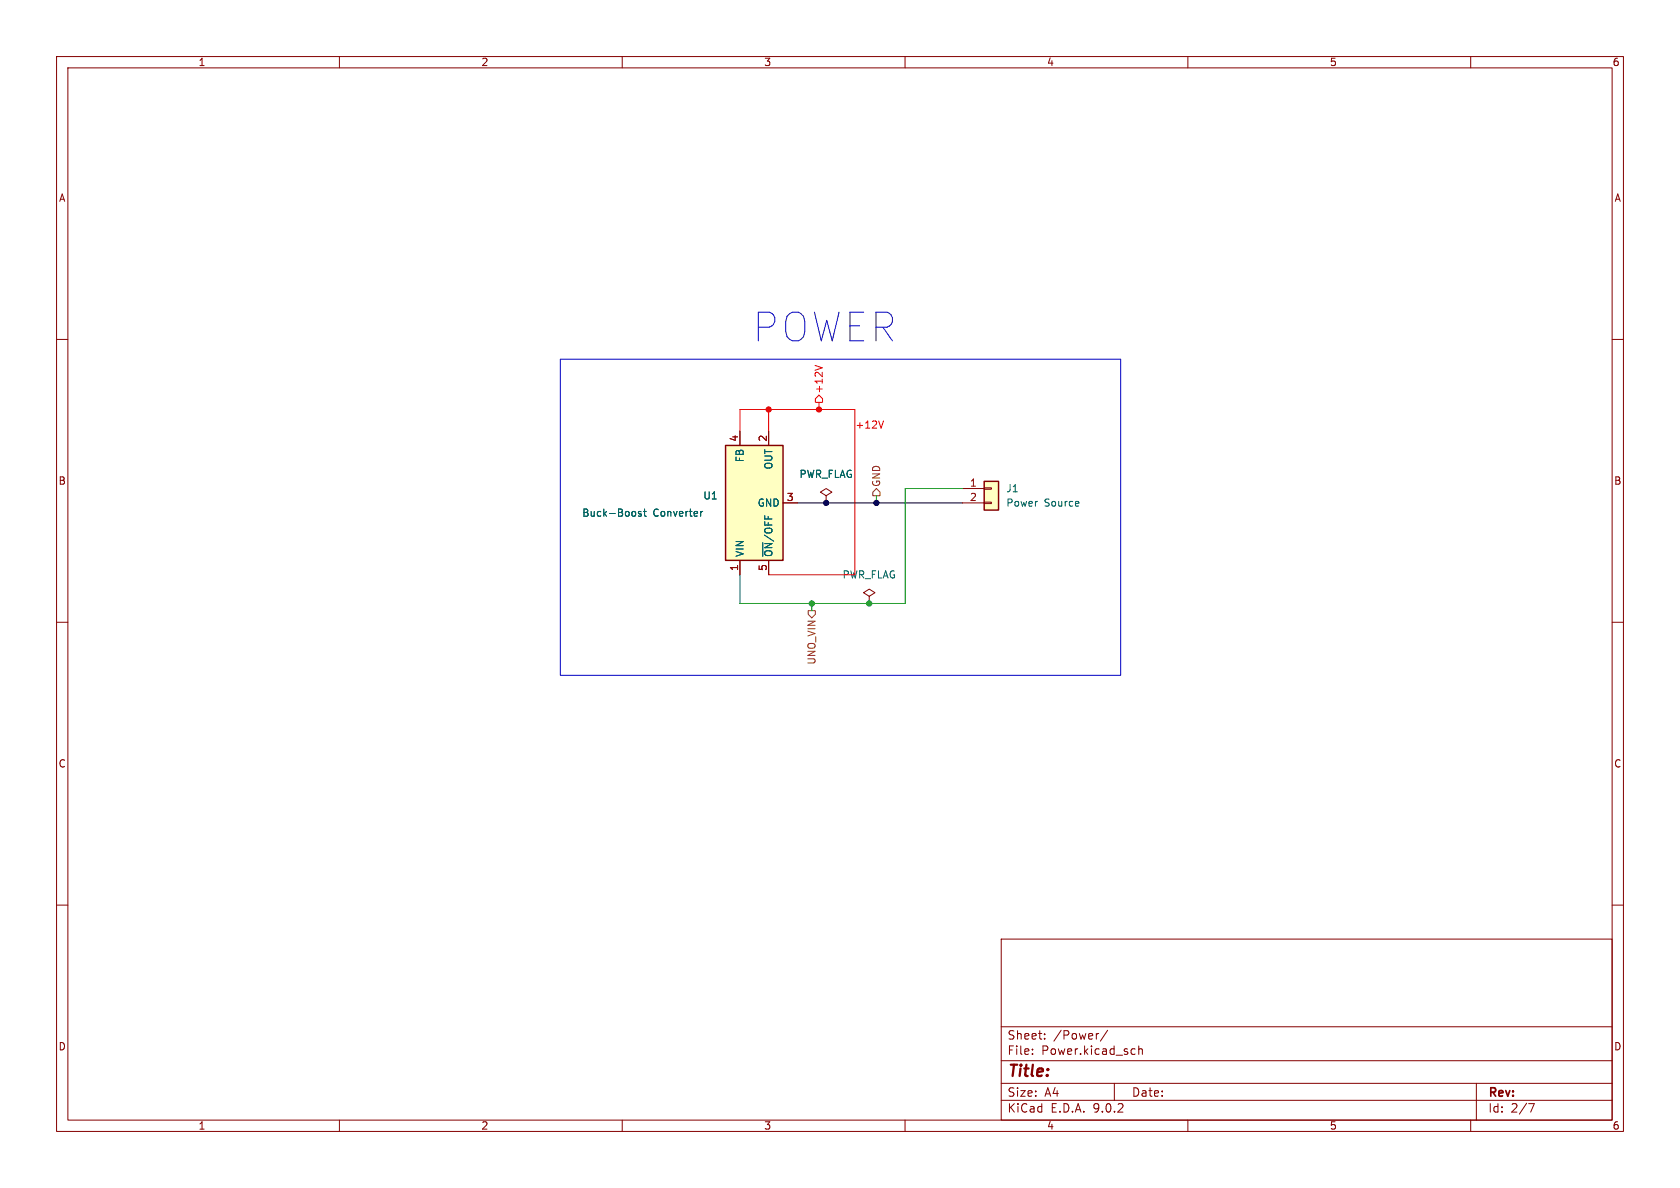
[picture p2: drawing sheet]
<svg xmlns="http://www.w3.org/2000/svg" width="297mm" height="210mm" viewBox="0 0 297 210" stroke-linecap="round" stroke-linejoin="round" font-family="sans-serif">
<g fill="none" stroke="#840000" stroke-width=".18">
<path d="M10 10h277v190h-277zM12 12h273v186h-273zM60 10v2M110 10v2M160 10v2M210 10v2M260 10v2M10 60h2M285 60h2M10 110h2M153.7 105.4l1-.6-1-.7-1 .7 1 .6v1.3M153.7 106.7h.1"/>
<path d="M285 110h2M10 160h2M177 166h108v32h-108zM285 160h2M60 198v2M110 198v2M160 198v2M177 194.5h108M177 191.5h108M177 187.5h108M177 181.5h108M182.5 186.3v.1"/>
<path d="M182.5 185.5v.1M184.7 183.6v.1M184.7 182.8v.1M194.2 182.7l-.2 .1M195.8 182.1l-1.3 2M197 191.5v3M200.2 185.4l.5 .1M200.7 186.3l-.5 .1M201.3 185.5l.2-.1 .4 .1 .1 .9M201.3 184.9v1.5M210 198v2M260 198v2"/>
<path d="M261 191.5v6.5M270.2 195.1h1l-.6 1.5"/>
</g>
<path d="M128.3 78.7h10.1v20.4h-10.1z" fill="#ffffc2"/>
<path d="M128.3 78.7h10.1v20.4h-10.1z" fill="none" stroke="#840000" stroke-width=".25"/>
<path d="M130.8 76.2v2.5M135.9 76.2v2.5M130.8 99.1v2.5M135.9 99.1v2.5M138.4 88.9h2.6M146 87.6l1.1-.6-1.1-.6-1 .6 1 .6v1.3M146 88.9h.1" fill="none" stroke="#840000" stroke-width=".18"/>
<path d="M113.3 90.5l-.3-.1-.1 .2v.2l.4 .1v.3h-.4M113.8 90.4h.4M113.9 90v1.1l.3 .2M123.9 90.4v.9M124.2 90.4l-.3 .3" fill="none" stroke="#006464" stroke-width=".18"/>
<path d="M174 85.1h2.5v5.1h-2.5z" fill="#ffffc2"/>
<path d="M174 85.1h2.5v5.1h-2.5z" fill="none" stroke="#840000" stroke-width=".25"/>
<path d="M130.8 76.2v2.5M135.9 76.2v2.5M130.8 99.1v2.5M135.9 99.1v2.5M138.4 88.9h2.6M146 88.9h.1M170.2 86.4h3.8M170.2 88.9h3.8M174 86.2h1.3v.3h-1.3zM174 88.8h1.3v.2h-1.3z" fill="none" stroke="#840000" stroke-width=".18"/>
<path d="M130.8 76.2v-3.8h20.3v29.2h-15.2M135.9 72.4v3.8M144.1 64.6l1.3 .4M144.8 69.9l.6 .6v.6h-1.3v-.6zM144.8 71.1v1.3M156.2 74.4l-.4 1.3" fill="none" stroke="#f00" stroke-width=".18"/>
<path d="M154.9 86.4l.7 .6v.6h-1.3v-.6zM142.9 108h1.2v.6l-.6 .6-.6-.6z" fill="none" stroke="#725600" stroke-width=".18"/>
<path d="M141 88.9h29.2" fill="none" stroke="#000" stroke-width=".18"/>
<path d="M154.9 87.6v1.3M170.2 86.4h-10.2v20.3h-29.2v-5.1M143.5 106.7v1.3" fill="none" stroke="#009600" stroke-width=".18"/>
<path d="M99.1 63.5h99v55.9h-99z" fill="none" stroke="#0000c2" stroke-width=".18"/>
<path d="M113.3 90.5l-.3-.1-.1 .2v.2l.4 .1v.3h-.4M113.8 90.4h.4M113.9 90v1.1l.3 .2M123.9 90.4v.9M124.2 90.4l-.3 .3" fill="none" stroke="#006464" stroke-width=".18"/>
<g fill="#000" stroke="#000" stroke-width=".18">
<circle cx="146" cy="88.9" r=".46"/>
<circle cx="154.9" cy="88.9" r=".46"/>
</g>
<g fill="#009600" stroke="#009600" stroke-width=".18">
<circle cx="153.7" cy="106.7" r=".46"/>
<circle cx="143.5" cy="106.7" r=".46"/>
</g>
<g fill="#f00" stroke="#f00" stroke-width=".18">
<circle cx="144.8" cy="72.4" r=".46"/>
<circle cx="135.9" cy="72.4" r=".46"/>
</g>
<text font-size="7.1" fill="#0000c2" x="133.1" y="60.7">POWER</text>
<text font-size="2.8" fill="#840000" x="178" y="190.9">Title:</text>
<g font-size="2.1" fill="#840000">
<text x="178" y="184">Sheet:</text>
<text x="186.2" y="184">/Power/</text>
<text x="178" y="186.7">File:</text>
<text x="184.1" y="186.7">Power.kicad_sch</text>
<text x="178" y="196.9">KiCad</text>
<text x="178" y="194.1">Size:</text>
<text x="184.7" y="194.1">A4</text>
<text x="185.7" y="196.9">E.D.A.</text>
<text x="193.3" y="196.9">9.0.2</text>
<text x="200" y="194.1">Date:</text>
<text x="263" y="194.3">Rev:</text>
<text x="263" y="196.9">Id:</text>
<text x="267.1" y="196.9">2/7</text>
</g>
<g font-size="1.8" fill="#840000">
<text x="35" y="11.9">1</text>
<text x="85" y="11.9">2</text>
<text x="135" y="11.9">3</text>
<text x="185" y="11.9">4</text>
<text x="235" y="11.9">5</text>
<text x="285" y="11.9">6</text>
<text x="10.3" y="35.9">A</text>
<text x="285.3" y="35.9">A</text>
<text x="10.3" y="85.9">B</text>
<text x="285.3" y="85.9">B</text>
<text x="10.3" y="135.9">C</text>
<text x="285.3" y="135.9">C</text>
<text x="10.3" y="185.9">D</text>
<text x="285.3" y="185.9">D</text>
<text x="35" y="199.9">1</text>
<text x="85" y="199.9">2</text>
<text x="135" y="199.9">3</text>
<text x="185" y="199.9">4</text>
<text x="235" y="199.9">5</text>
<text x="285" y="199.9">6</text>
</g>
<g font-size="1.8" fill="#f00">
<text x="145.6" y="69.7" transform="rotate(-90 145.6 69.7)">+12V</text>
<text x="151.1" y="75.9">+12V</text>
</g>
<g font-size="1.8" fill="#a90000">
<text x="130.6" y="78.2" transform="rotate(-90 130.6 78.2)">4</text>
<text x="135.6" y="78.2" transform="rotate(-90 135.6 78.2)">2</text>
<text x="139" y="88.6">3</text>
<text x="171.4" y="86.1">1</text>
<text x="171.4" y="88.6">2</text>
<text x="130.6" y="101" transform="rotate(-90 130.6 101)">1</text>
<text x="135.6" y="101" transform="rotate(-90 135.6 101)">5</text>
</g>
<g font-size="1.8" fill="#006464">
<text x="131.7" y="81.8" transform="rotate(-90 131.7 81.8)">FB</text>
<text x="136.8" y="83.1" transform="rotate(-90 136.8 83.1)">OUT</text>
<text x="124.2" y="88.5">U1</text>
<text x="133.8" y="89.8">GND</text>
<text x="141.2" y="84.7">PWR_FLAG</text>
<text x="177.8" y="87.2">J1</text>
<text x="177.8" y="89.8">Power</text>
<text x="184.6" y="89.8">Source</text>
<text x="102.8" y="91.5">Buck-Boost</text>
<text x="115.4" y="91.5">Converter</text>
<text x="131.7" y="98.6" transform="rotate(-90 131.7 98.6)">VIN</text>
<text x="136.8" y="98.6" transform="rotate(-90 136.8 98.6)">~{ON}/OFF</text>
<text x="148.9" y="102.5">PWR_FLAG</text>
</g>
<g font-size="1.8" fill="#725600">
<text x="155.8" y="86.2" transform="rotate(-90 155.8 86.2)">GND</text>
<text x="144.4" y="117.6" transform="rotate(-90 144.4 117.6)">UNO_VIN</text>
</g>
</svg>
